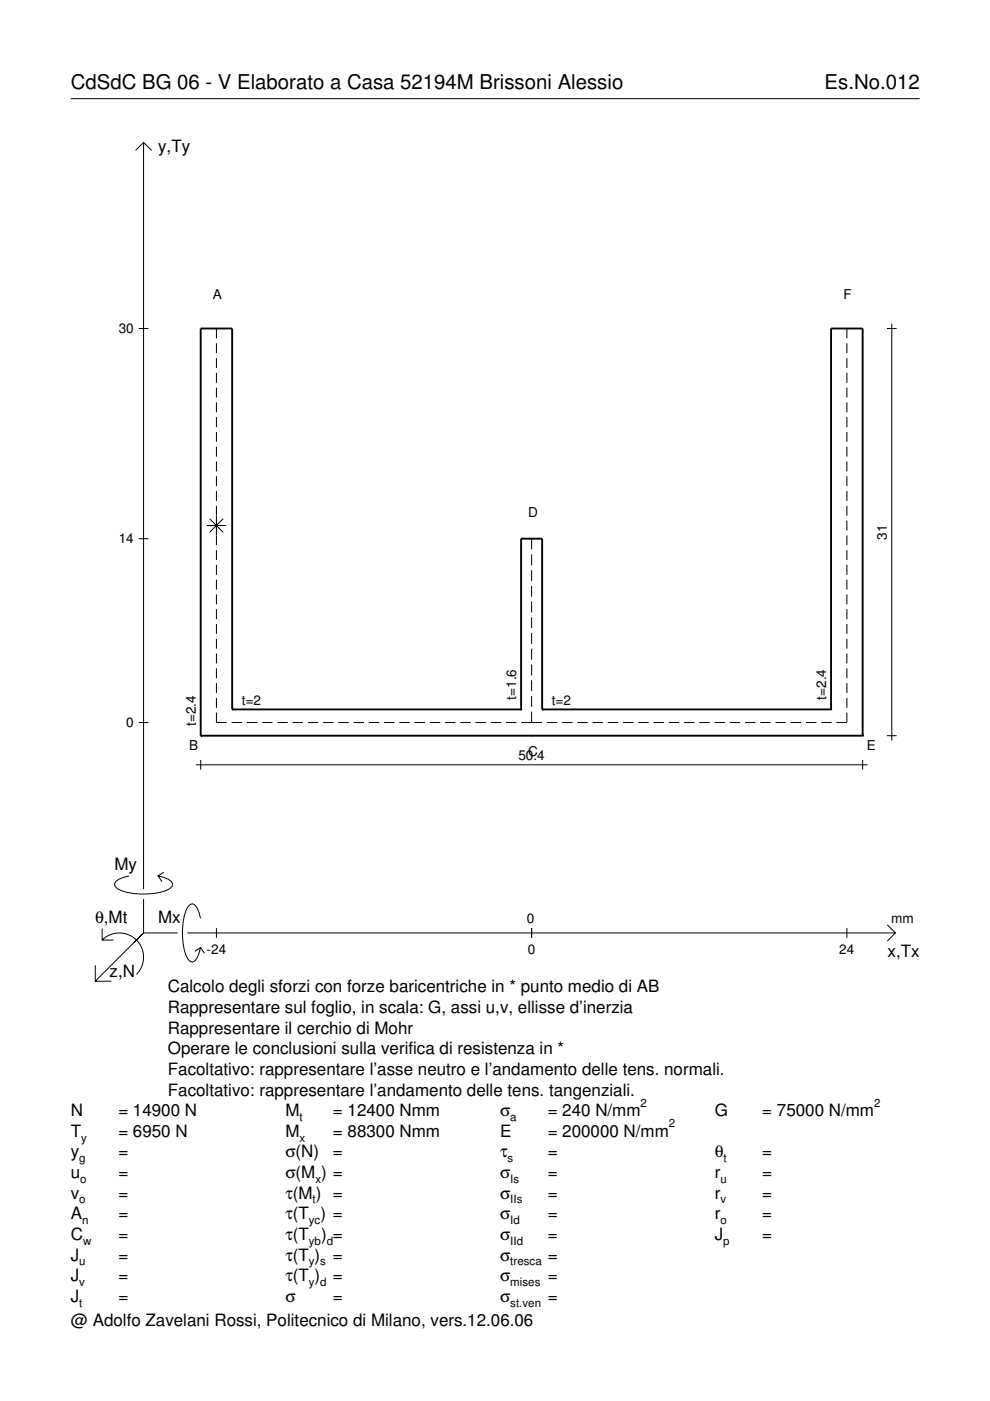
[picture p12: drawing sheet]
<svg xmlns="http://www.w3.org/2000/svg" width="210mm" height="297mm" viewBox="0 0 210 297" stroke-linecap="round" stroke-linejoin="round" font-family="sans-serif">
<g fill="none" stroke="#000" stroke-width=".21">
<path d="M15 20.9h180M28.7 31.9l1.7-1.7 1.8 1.7M30.4 30.2v158.3M29.4 69.7h2.1M45.9 69.7v2.1M45.9 72.8v2.1M45.9 75.9v2.1M45.9 79.1v2.1M179.6 69.7v2.1M179.6 72.8v2.1M179.6 75.9v2.1M179.6 79.1v2.1"/>
<path d="M188 69.7h2.1M189.1 68.6v88.4M45.9 82.2v2.1M45.9 85.3v2.1M45.9 88.4v2.2M45.9 91.6v2.1M45.9 94.7v2.1M45.9 97.8v2.1M179.6 82.2v2.1M179.6 85.3v2.1M179.6 88.4v2.2M179.6 91.6v2.1"/>
<path d="M179.6 94.7v2.1M179.6 97.8v2.1M29.4 114.2h2.1M43.8 111.4h4.1M44.4 110l2.9 2.9M45.9 101v2.1M45.9 104.1v2.1M45.9 107.2v8.4M45.9 116.6v2.1M45.9 119.8v2.1M47.3 110l-2.9 2.9M112.7 114.2v2.3"/>
<path d="M112.7 117.5v2.4M179.6 101v2.1M179.6 104.1v2.1M179.6 107.2v2.1M179.6 110.4v2.1M179.6 113.5v2.1M179.6 116.6v2.1M179.6 119.8v2.1M45.9 122.9v2.1M45.9 126v2.1M45.9 129.2v2.1M45.9 132.3v2.1"/>
<path d="M45.9 135.4v2.1M45.9 138.6v2.1M112.7 120.9v2.3M112.7 124.2v2.3M112.7 127.5v2.4M112.7 130.9v2.3M112.7 134.2v2.3M112.7 137.6v2.3M179.6 122.9v2.1M179.6 126v2.1M179.6 129.2v2.1M179.6 132.3v2.1"/>
<path d="M179.6 135.4v2.1M179.6 138.6v2.1M29.4 153.2h2.1M45.9 151.1v2.1h2.2M45.9 141.7v2.1M45.9 144.8v2.1M45.9 148v2.1M49.1 153.2h2.2M52.3 153.2h2.2M55.6 153.2h2.2M58.8 153.2h2.2M62 153.2h2.2"/>
<path d="M65.3 153.2h2.2M68.5 153.2h2.2M71.7 153.2h2.2M75 153.2h2.2M78.2 153.2h2.2M81.4 153.2h2.2M84.7 153.2h2.2M87.9 153.2h2.2M91.1 153.2h2.2M94.4 153.2h2.2M97.6 153.2h2.2M100.8 153.2h2.2"/>
<path d="M104.1 153.2h2.2M107.3 153.2h2.2M110.5 153.2h4.4M112.7 140.9v2.3M112.7 144.2v2.3M112.7 147.6v2.3M112.7 150.9v2.3M115.9 153.2h2.3M119.2 153.2h2.2M122.4 153.2h2.2M125.6 153.2h2.2M128.9 153.2h2.2"/>
<path d="M132.1 153.2h2.2M135.3 153.2h2.2M138.6 153.2h2.2M141.8 153.2h2.2M145 153.2h2.2M148.3 153.2h2.2M151.5 153.2h2.2M154.7 153.2h2.2M158 153.2h2.2M161.2 153.2h2.2M164.4 153.2h2.2M167.7 153.2h2.2"/>
<path d="M170.9 153.2h2.2M174.1 153.2h2.2M179.6 151.1v2.1h-2.3M179.6 141.7v2.1M179.6 144.8v2.1M179.6 148v2.1M188 156h2.1M41.5 162.2h142.4M42.5 161.1v2.1M182.9 161.1v2.1M21.7 199.3a5.1 5.1 0 0 1 7.2 0 5.1 5.1 0 0 1 0 7.3M21.7 196.9v2.4h2.4"/>
<path d="M27.3 185.7a3.6 3.6 0 0 0-3 1.7l.1 .5a5.6 5.6 0 0 0 3.8 1.5 13.4 13.4 0 0 0 7.8-1l.5-.5 .1-.5a3.6 3.6 0 0 0-3.1-1.7l.8 1.2M30.4 190.6v7.2M30.4 197.8l-10.2 10.2M30.4 197.8h7.2M34.7 184.9l-1.2 .8M39.7 197.8h150.1M42.5 194.7a3.6 3.6 0 0 0-1.7-3.1l-.5 .2a5.7 5.7 0 0 0-1.5 3.7 13.3 13.3 0 0 0 1 7.9l.5 .5 .5 .1a3.6 3.6 0 0 0 1.7-3.1l-1.2 .8M45.9 196.8v2M112.7 196.8v2M179.6 196.8v2M188.1 196.1l1.7 1.7-1.7 1.7M20.2 204.7v3.3h3.4"/>
<path d="M42.5 200.9l.8 1.2"/>
</g>
<g fill="none" stroke="#000" stroke-width=".4">
<path d="M42.5 156h.1M42.5 156h140.4M49.2 150.4h.1M49.2 150.4v-80.7h-6.7v86.3M49.2 150.4h61.3M110.5 150.4h.1M110.5 150.4v-36.2h4.4v36.2M112.7 156h.1M114.9 150.4h.1M114.9 150.4h61.3M176.2 150.4h.1M176.2 150.4v-80.7h6.7v86.3"/>
<path d="M182.9 156h.1"/>
</g>
<g font-size="4.3">
<text x="15" y="18.9">CdSdC BG 06 - V Elaborato a Casa 52194M Brissoni Alessio</text>
<text x="174.8" y="18.9">Es.No.012</text>
</g>
<g font-size="3.6">
<text x="33.5" y="32.3">y,Ty</text>
<text x="24.3" y="184.4">My</text>
<text x="20.1" y="195.7">θ,Mt</text>
<text x="33.5" y="195.7">Mx</text>
<text x="188.2" y="203">x,Tx</text>
<text x="23.2" y="207.1">z,N</text>
<text x="35.6" y="210.4">Calcolo degli sforzi con forze baricentriche in * punto medio di AB</text>
<text x="35.6" y="214.8">Rappresentare sul foglio, in scala: G, assi u,v, ellisse d’inerzia</text>
<text x="35.6" y="219.2">Rappresentare il cerchio di Mohr</text>
<text x="35.6" y="223.5">Operare le conclusioni sulla verifica di resistenza in *</text>
<text x="35.6" y="227.9">Facoltativo: rappresentare l’asse neutro e l’andamento delle tens. normali.</text>
<text x="35.6" y="232.3">Facoltativo: rappresentare l’andamento delle tens. tangenziali.</text>
<text x="15" y="236.7">N</text>
<text x="25.1" y="236.7">= 14900 N</text>
<text x="60.5" y="236.7">M</text>
<text x="70.6" y="236.7">= 12400 Nmm</text>
<text x="106" y="236.7">σ</text>
<text x="116.1" y="236.7">= 240 N/mm</text>
<text x="151.5" y="236.7">G</text>
<text x="161.6" y="236.7">= 75000 N/mm</text>
<text x="15" y="241">T</text>
<text x="15" y="245.4">y</text>
<text x="25.1" y="241">= 6950 N</text>
<text x="25.1" y="245.4">=</text>
<text x="60.5" y="241">M</text>
<text x="60.5" y="245.4">σ(N)</text>
<text x="70.6" y="241">= 88300 Nmm</text>
<text x="70.6" y="245.4">=</text>
<text x="106" y="241">E</text>
<text x="106" y="245.4">τ</text>
<text x="116.1" y="241">= 200000 N/mm</text>
<text x="116.1" y="245.4">=</text>
<text x="151.5" y="245.4">θ</text>
<text x="161.6" y="245.4">=</text>
<text x="15" y="249.8">u</text>
<text x="25.1" y="249.8">=</text>
<text x="60.5" y="249.8">σ(M ) =</text>
<text x="106" y="249.8">σ</text>
<text x="116.1" y="249.8">=</text>
<text x="151.5" y="249.8">r</text>
<text x="161.6" y="249.8">=</text>
<text x="15" y="254.2">v</text>
<text x="25.1" y="254.2">=</text>
<text x="60.5" y="254.2">τ(M ) =</text>
<text x="106" y="254.2">σ</text>
<text x="116.1" y="254.2">=</text>
<text x="151.5" y="254.2">r</text>
<text x="161.6" y="254.2">=</text>
<text x="15" y="258.5">A</text>
<text x="15" y="262.9">C</text>
<text x="25.1" y="258.5">=</text>
<text x="25.1" y="262.9">=</text>
<text x="60.5" y="258.5">τ(T ) =</text>
<text x="60.5" y="262.9">τ(T</text>
<text x="68.1" y="262.9">) =</text>
<text x="106" y="258.5">σ</text>
<text x="106" y="262.9">σ</text>
<text x="116.1" y="258.5">=</text>
<text x="116.1" y="262.9">=</text>
<text x="151.5" y="258.5">r</text>
<text x="151.5" y="262.9">J</text>
<text x="161.6" y="258.5">=</text>
<text x="161.6" y="262.9">=</text>
<text x="15" y="267.3">J</text>
<text x="25.1" y="267.3">=</text>
<text x="60.5" y="267.3">τ(T )</text>
<text x="70.6" y="267.3">=</text>
<text x="106" y="267.3">σ</text>
<text x="116.1" y="267.3">=</text>
<text x="15" y="271.7">J</text>
<text x="25.1" y="271.7">=</text>
<text x="60.5" y="271.7">τ(T )</text>
<text x="70.6" y="271.7">=</text>
<text x="106" y="271.7">σ</text>
<text x="116.1" y="271.7">=</text>
<text x="15" y="281.2">@ Adolfo Zavelani Rossi, Politecnico di Milano, vers.12.06.06</text>
<text x="15" y="276">J</text>
<text x="25.1" y="276">=</text>
<text x="60.5" y="276">σ</text>
<text x="70.6" y="276">=</text>
<text x="106" y="276">σ</text>
<text x="116.1" y="276">=</text>
</g>
<g font-size="2.9">
<text x="45.1" y="63.5">A</text>
<text x="178.8" y="63.5">F</text>
<text x="25.2" y="70.7">30</text>
<text x="112" y="109.6">D</text>
<text x="25.2" y="115.2">14</text>
<text x="188" y="114.4" transform="rotate(-90 188 114.4)">31</text>
<text x="51.3" y="149.4">t=2</text>
<text x="109.5" y="148.4" transform="rotate(-90 109.5 148.4)">t=1.6</text>
<text x="117" y="149.4">t=2</text>
<text x="175.2" y="148.4" transform="rotate(-90 175.2 148.4)">t=2.4</text>
<text x="26.8" y="154.2">0</text>
<text x="41.5" y="153.9" transform="rotate(-90 41.5 153.9)">t=2.4</text>
<text x="40.1" y="159.1">B</text>
<text x="109.9" y="161.1">50.4</text>
<text x="112" y="160.4">C</text>
<text x="183.8" y="159.1">E</text>
<text x="111.7" y="195.7">0</text>
<text x="189" y="195.7">mm</text>
<text x="43.8" y="202.2">-24</text>
<text x="111.9" y="202.2">0</text>
<text x="178" y="202.2">24</text>
</g>
<g font-size="2.4">
<text x="63.5" y="237.7">t</text>
<text x="108.2" y="237.7">a</text>
<text x="135.8" y="234.7">2</text>
<text x="141.8" y="239">2</text>
<text x="185.3" y="234.7">2</text>
<text x="17.2" y="242">y</text>
<text x="63.5" y="242">x</text>
<text x="16.8" y="246.4">g</text>
<text x="17" y="250.8">o</text>
<text x="66.9" y="250.8">x</text>
<text x="107.6" y="246.4">s</text>
<text x="108.2" y="250.8">Is</text>
<text x="152.7" y="250.8">u</text>
<text x="153.4" y="246.4">t</text>
<text x="16.8" y="255.2">o</text>
<text x="66.3" y="255.2">t</text>
<text x="108.2" y="255.2">IIs</text>
<text x="152.7" y="255.2">v</text>
<text x="17.4" y="259.5">n</text>
<text x="17.6" y="263.9">w</text>
<text x="65.5" y="259.5">yc</text>
<text x="65.5" y="263.9">yb d</text>
<text x="108.2" y="259.5">Id</text>
<text x="108.2" y="263.9">IId</text>
<text x="152.7" y="259.5">o</text>
<text x="153.3" y="263.9">p</text>
<text x="16.8" y="268.3">u</text>
<text x="65.5" y="268.3">y s</text>
<text x="108.2" y="268.3">tresca</text>
<text x="16.8" y="272.7">v</text>
<text x="65.5" y="272.7">y d</text>
<text x="108.2" y="272.7">mises</text>
<text x="16.8" y="277">t</text>
<text x="108.2" y="277">st.ven</text>
</g>
</svg>
